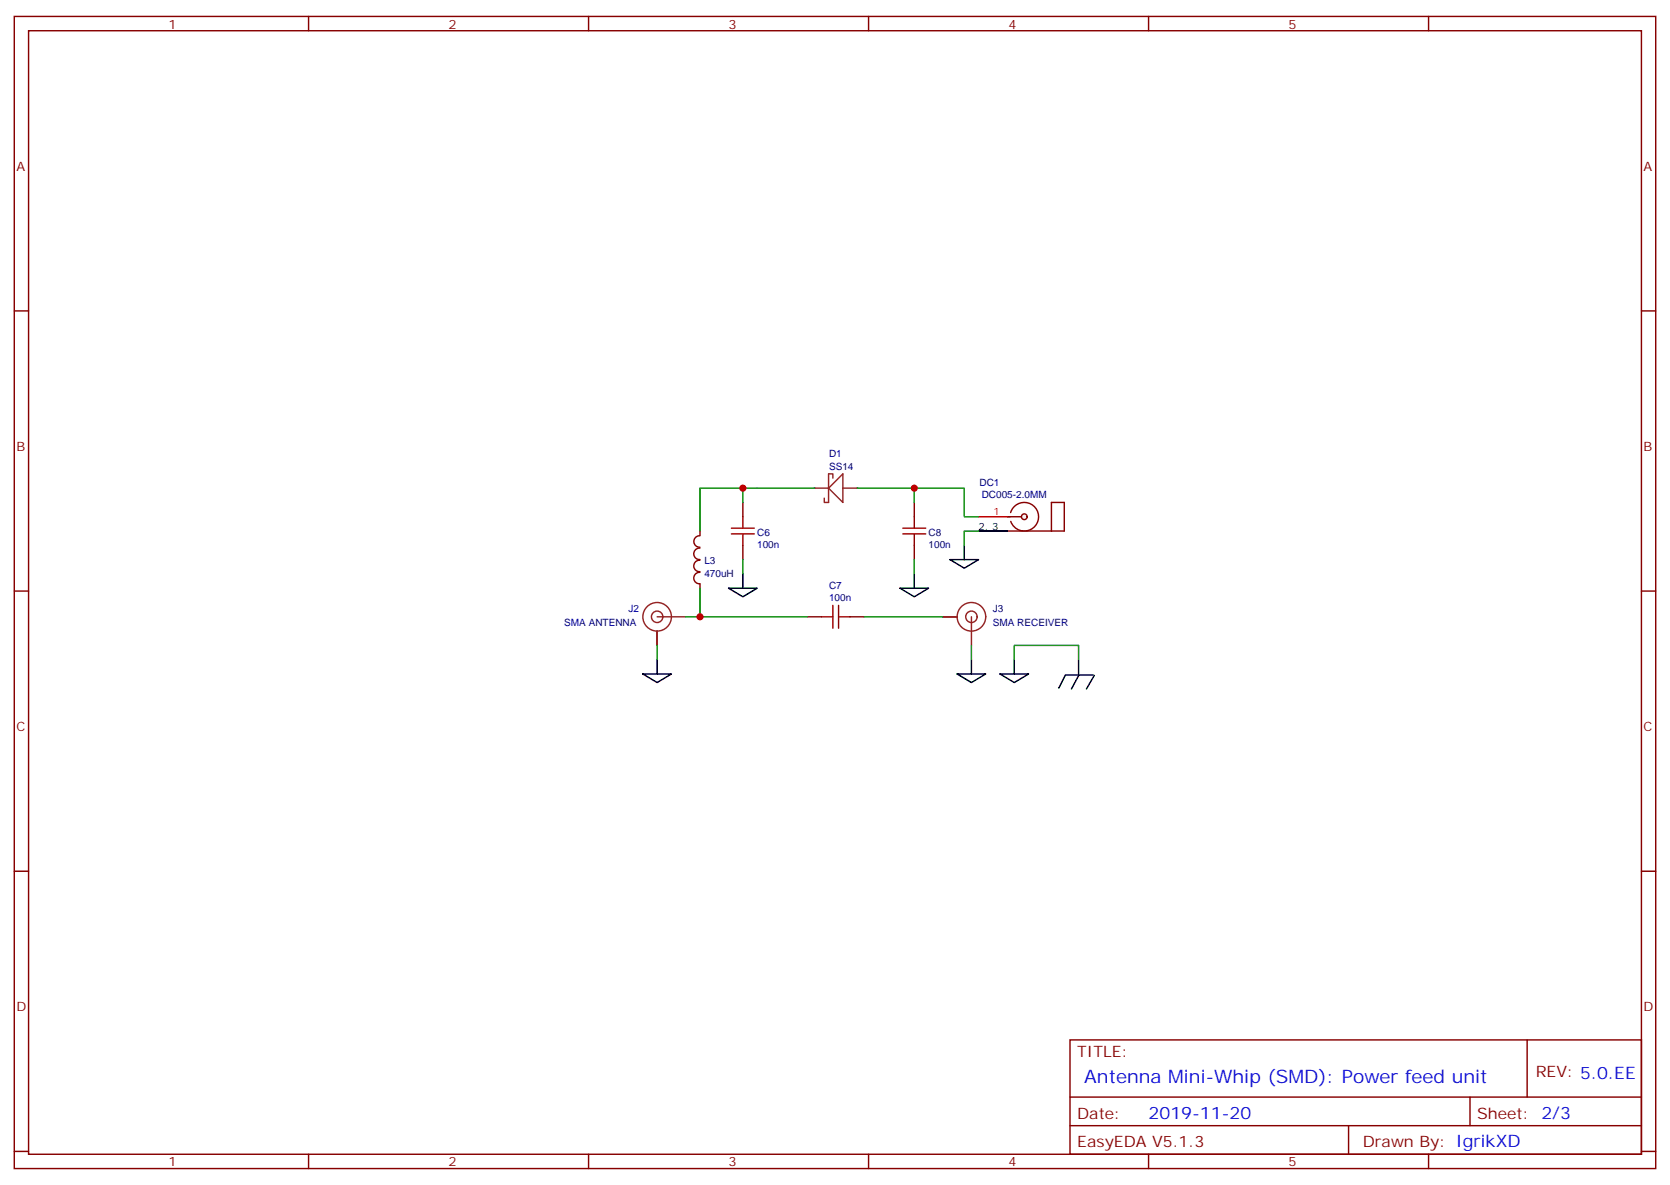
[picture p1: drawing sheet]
<svg xmlns="http://www.w3.org/2000/svg" width="412mm" height="292mm" viewBox="0 0 412 292" stroke-linecap="round" stroke-linejoin="round" font-family="sans-serif">
<g fill="none" stroke="#870000" stroke-width=".35">
<path d="M3.5 4.1h405.4v284.3h-405.4zM7.1 7.6h398.2v277.3h-398.2zM76.2 4.1v3.5M145.3 4.1v3.5M214.5 4.1v3.5M283.6 4.1v3.5M352.8 4.1v3.5M3.5 76.7h3.6M405.3 76.7h3.6M172.8 138.3a1.41 1.41 0 0 0-1.5 1.4 1.41 1.41 0 0 0 1.5 1.4M172.8 135.3a1.41 1.41 0 0 0-1.5 1.4 1.41 1.41 0 0 0 1.5 1.4M172.8 132.2a1.41 1.41 0 0 0-1.5 1.4 1.41 1.41 0 0 0 1.5 1.4"/>
<path d="M172.9 131.1v1M183.4 124v3.5M183.4 134.6v3.5M225.8 124v3.5M225.8 134.6v3.5M3.5 145.9h3.6M172.8 141.3a1.41 1.41 0 0 0-1.5 1.4 1.41 1.41 0 0 0 1.5 1.4l.1 1.1M199.3 152.2h3.5M209.9 152.2h3.5M405.3 145.9h3.6M3.5 215h3.6M405.3 215h3.6"/>
<path d="M264.2 256.6h141.1v28.3h-141.1zM377.1 256.6v14.2M264.2 270.8h141.1M264.2 277.8h141.1M333 277.8v7.1M363 270.8v7M3.5 284.2h3.6M76.2 284.9v3.5M145.3 284.9v3.5M214.5 284.9v3.5M283.6 284.9v3.5M352.8 284.9v3.5"/>
<path d="M405.3 284.2h3.6"/>
</g>
<path d="M180.6 131.8h5.7M180.6 130.4h5.7M183.4 127.5v2.9M183.4 131.8v2.8M223 131.8h5.6M223 130.4h5.6M225.8 127.5v2.9M225.8 131.8v2.8M202.8 152.2h2.9M205.7 149.4v5.6M207.1 149.4v5.6M207.1 152.2h2.8" fill="none" stroke="#a10000" stroke-width=".35"/>
<path d="M205.7 118v-1.1h-1.1v7.1h-1v-1.1M208.1 116.9v7.1l-3.5-3.5zM201.1 120.5h3.5M208.1 120.5h3.6" fill="none" stroke="#8c2424" stroke-width=".35"/>
<g fill="#8c2424">
<circle cx="211.7" cy="120.5" r=".18"/>
<circle cx="201.1" cy="120.5" r=".18"/>
</g>
<path d="M248.7 131.1h14.1v-7.1h-3.2v7.1M248.7 127.5h3.5" fill="none" stroke="#870000" stroke-width=".35"/>
<circle cx="252.9" cy="127.5" r=".71" fill="#f0f0f0" stroke="#870000" stroke-width=".35"/>
<path d="M249.6 126.5a3.5 3.5 0 0 1 5.4-1.9 3.5 3.5 0 0 1 .1 5.8 3.5 3.5 0 0 1-5.5-1.7" fill="none" stroke="#870000" stroke-width=".35"/>
<path d="M241.7 127.5h7" fill="none" stroke="#f00" stroke-width=".35"/>
<g fill="none" stroke="#000" stroke-width=".35">
<path d="M234.6 138.1h7.1l-3.6 2.1zM238.1 134.6v3.5M241.7 131.1h7M179.9 145.2h7.1l-3.6 2.1zM183.4 141.6v3.6M222.2 145.2h7.1l-3.5 2.1zM225.8 141.6v3.6M158.7 166.3h7.1l-3.5 2.2zM162.3 162.8v3.5M236.4 166.3h7l-3.5 2.2zM239.9 162.8v3.5M246.9 166.3h7.1l-3.5 2.2z"/>
<path d="M250.5 162.8v3.5M263.1 166.6l-1.7 3.2M263.2 166.6h6.8M266.3 162.8v3.5M266.4 166.6l-1.8 3.4M270.2 166.7l-1.9 3.3"/>
</g>
<g fill="none" stroke="#8c2424" stroke-width=".35">
<path d="M162.3 152.2h7M162.3 155.8v3.5M232.8 152.2h3.6M239.9 152.2v7.1"/>
<circle cx="162.3" cy="152.2" r="1.41"/>
<circle cx="162.3" cy="152.2" r="3.5"/>
<circle cx="239.9" cy="152.2" r="1.41"/>
<circle cx="239.9" cy="152.2" r="3.5"/>
</g>
<g fill="none" stroke="#008700" stroke-width=".35">
<path d="M183.4 120.5v3.5M183.4 138.1v3.5M201.1 120.5h-28.2v10.6M211.7 120.5h14.1M225.8 124v-3.5h12.3v7h3.6M225.8 138.1v3.5M241.7 131.1h-3.6v3.5M162.3 159.3v3.5M169.3 152.2h3.6M172.9 145.2v7h26.4M213.4 152.2h19.4M239.9 159.3v3.5"/>
<path d="M250.5 162.8v-3.5h15.8v3.5"/>
</g>
<g fill="#c00">
<circle cx="172.9" cy="152.2" r=".88"/>
<circle cx="183.4" cy="120.5" r=".88"/>
<circle cx="225.8" cy="120.5" r=".88"/>
</g>
<text font-size="4.6" fill="#00f" x="267.8" y="267.2">Antenna Mini-Whip (SMD): Power feed unit</text>
<text font-size="4.2" fill="#00f" x="283.6" y="276">2019-11-20</text>
<g font-size="3.9" fill="#800">
<text x="266" y="260.9">TITLE:</text>
<text x="379.2" y="265.8">REV: 5.0.EE</text>
<text x="266" y="276">Date:</text>
<text x="364.8" y="276">Sheet: 2/3</text>
<text x="266" y="283.1">EasyEDA V5.1.3</text>
<text x="336.5" y="283.1">Drawn By: IgrikXD</text>
</g>
<g font-size="3.2" fill="#800">
<text x="41.6" y="7.1">1</text>
<text x="110.8" y="7.1">2</text>
<text x="179.9" y="7.1">3</text>
<text x="249.1" y="7.1">4</text>
<text x="318.2" y="7.1">5</text>
<text x="4.1" y="42.2">A</text>
<text x="405.9" y="42.2">A</text>
<text x="4.1" y="111.3">B</text>
<text x="405.9" y="111.3">B</text>
<text x="4.1" y="180.4">C</text>
<text x="405.9" y="180.4">C</text>
<text x="4.1" y="249.6">D</text>
<text x="405.9" y="249.6">D</text>
<text x="41.6" y="287.9">1</text>
<text x="110.8" y="287.9">2</text>
<text x="179.9" y="287.9">3</text>
<text x="249.1" y="287.9">4</text>
<text x="318.2" y="287.9">5</text>
</g>
<g font-size="2.5" fill="#000080">
<text x="204.7" y="112.9">D1</text>
<text x="204.7" y="115.9">SS14</text>
<text x="241.9" y="120">DC1</text>
<text x="242.4" y="122.8">DC005-2.0MM</text>
<text x="187" y="135.4">100n</text>
<text x="187" y="132.2">C6</text>
<text x="229.3" y="135.4">100n</text>
<text x="229.3" y="132.2">C8</text>
<text x="173.9" y="142.4">470uH</text>
<text x="173.9" y="139.2">L3</text>
<text x="204.7" y="148.3">100n</text>
<text x="204.7" y="145.3">C7</text>
<text x="139.3" y="154.6">SMA ANTENNA</text>
<text x="155.2" y="151">J2</text>
<text x="245.2" y="154.6">SMA RECEIVER</text>
<text x="245.2" y="151.1">J3</text>
</g>
<text font-size="2.5" x="241.7" y="130.7">2, 3</text>
<text font-size="2.5" fill="#f00" x="245.4" y="127.2">1</text>
</svg>
